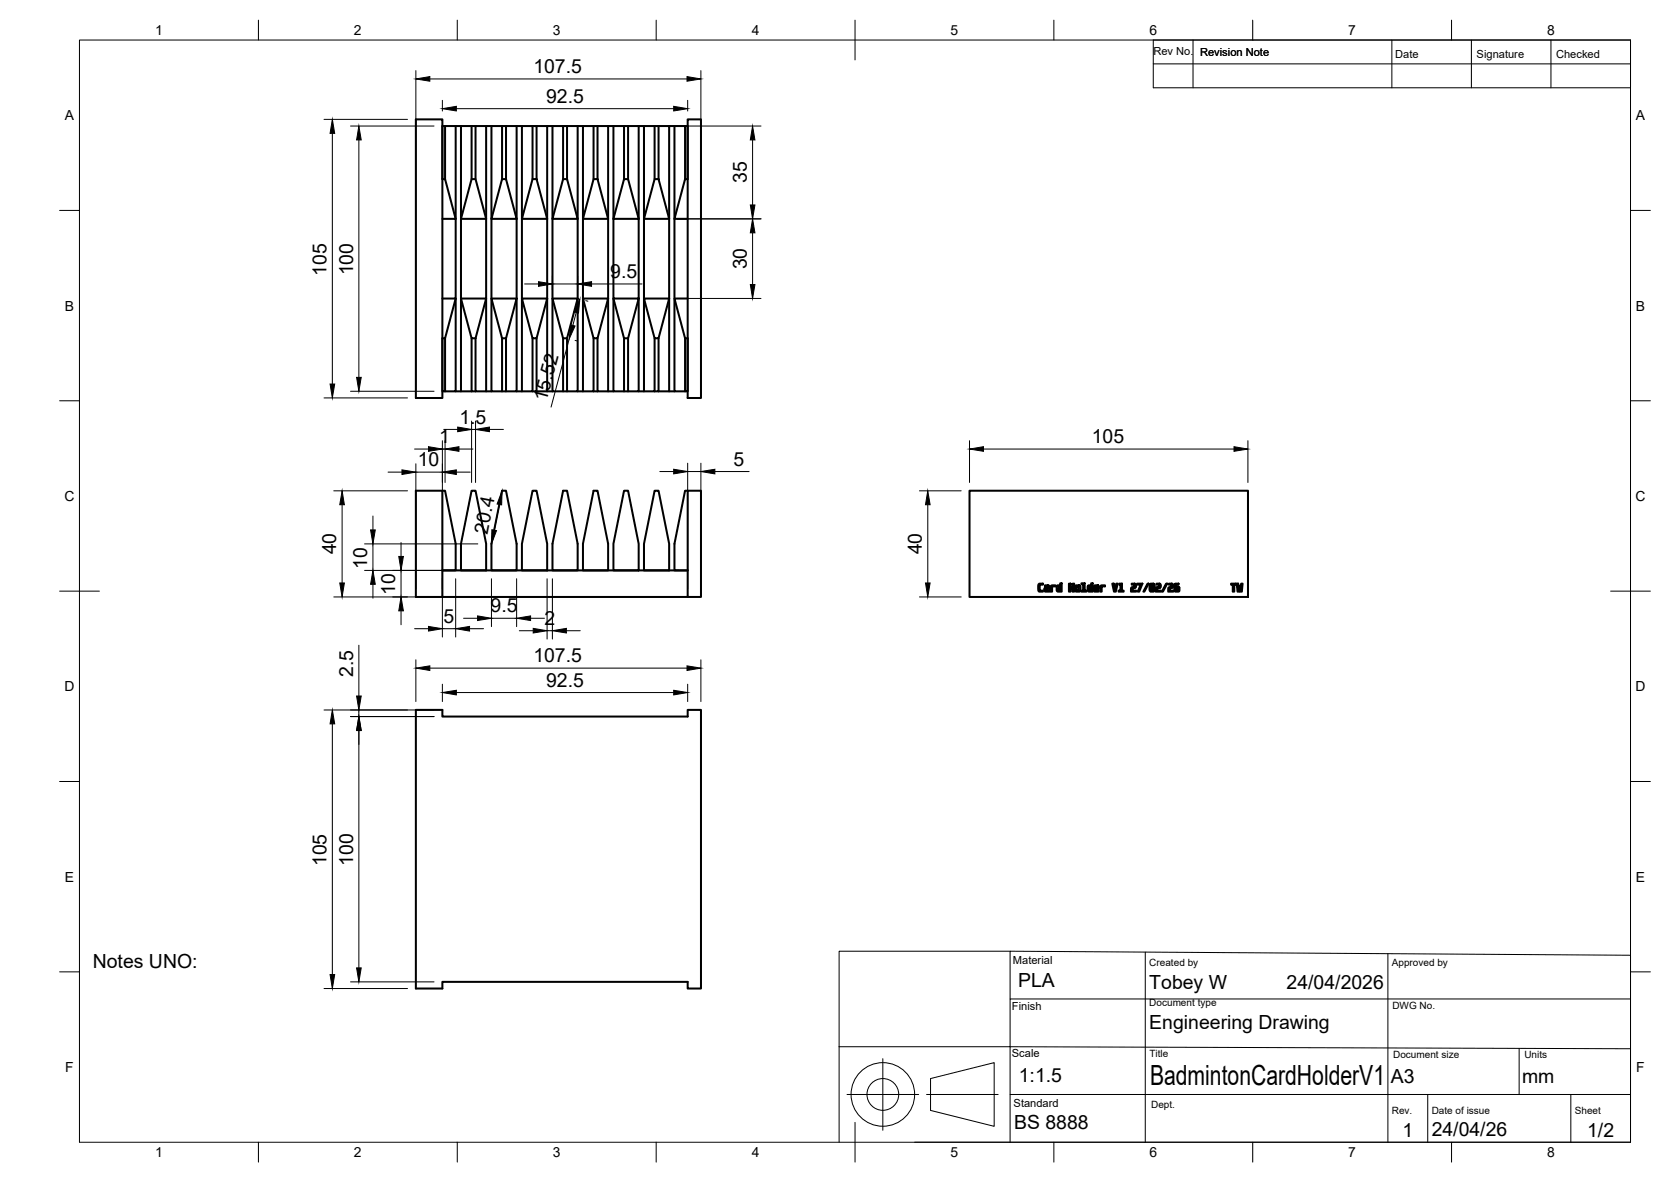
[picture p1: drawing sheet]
<svg xmlns="http://www.w3.org/2000/svg" width="420mm" height="297mm" viewBox="0 0 420 297" stroke-linecap="round" stroke-linejoin="round" font-family="sans-serif">
<!-- layer: Visible -->
<g fill="none" stroke="#000" stroke-width=".51">
<path d="M104.6 30h6.6v70h-6.6zM111.2 31.7h3.4v23.3l-2.7-10h-.7zM111.9 31.7v13.3M114.6 31.7h1.3M115.9 31.7v23.3l2.7-10h1l2.6 10v-23.3h-2.6v13.3M115.9 31.7h2.7v13.3M118.6 31.7h1M122.2 31.7h1.4M126.2 31.7h3.7M127.2 31.7v13.3M129.9 31.7h1.3M129.9 31.7v43.3"/>
<path d="M133.9 31.7h1v13.3M134.9 31.7h2.7v43.3M137.6 31.7h1.3M141.6 31.7h3.6M142.6 31.7v13.3M145.2 31.7h1.4M145.2 31.7v43.3M149.2 31.7h3.7M150.2 31.7v13.3M152.9 31.7h1.3M152.9 31.7v43.3M154.2 31.7v23.3l2.7-10h1l2.7 10v-23.3h-2.7v13.3"/>
<path d="M154.2 31.7h2.7v13.3M156.9 31.7h1M160.6 31.7h1.3M164.6 31.7h1v13.3M165.6 31.7h2.7v43.3M168.3 31.7h1.3M172.3 31.7h.6v13.3h-.6l-2.7 10h3.3M172.9 30h3.4v70h-3.4zM111.2 55h3.4v20h-3.4M115.9 55h6.3v20l-2.6 10v13.3h2.6v-23.3h-6.3zM126.2 45h1l2.7 10h-6.3zM126.2 45v-13.3h-2.6v66.6h2.6v-13.3"/>
<path d="M133.9 45h1l2.7 10h-6.4zM133.9 45v-13.3h-2.7v66.6h2.7v-13.3M141.6 45h1l2.6 10h-6.3zM141.6 45v-13.3h-2.7v66.6h2.7v-13.3M149.2 45h1l2.7 10h-6.3zM149.2 45v-13.3h-2.6v66.6h2.6v-13.3M154.2 55h6.4v20l-2.7 10v13.3h2.7v-23.3h-6.4zM164.6 45h1l2.7 10h-6.4zM164.6 45v-13.3h-2.7v66.6h2.7v-13.3M172.3 45v-13.3h-2.7v66.6h2.7v-13.3M123.6 75h6.3l-2.7 10h-1zM129.9 75v23.3h-2.7v-13.3"/>
<path d="M131.2 75h6.4l-2.7 10h-1zM137.6 75v23.3h-2.7M138.9 75h6.3l-2.6 10h-1zM145.2 75v23.3h-2.6v-13.3M146.6 75h6.3l-2.7 10h-1zM152.9 75v23.3h-2.7v-13.3M161.9 75h6.4l-2.7 10h-1zM168.3 75v23.3h-2.7M172.9 75h-3.3l2.7 10h.6v13.3h-.6M111.9 85v13.3h2.7v-23.3l-2.7 10h-.7v13.3h.7M114.6 98.3h1.3M118.6 85v13.3h1"/>
<path d="M119.6 85h-1l-2.7-10v23.3h2.7M122.2 98.3h1.4M126.2 98.3h1M129.9 98.3h1.3M134.9 85v13.3h-1M137.6 98.3h1.3M141.6 98.3h1M145.2 98.3h1.4M149.2 98.3h1M152.9 98.3h1.3M156.9 85v13.3h1M157.9 85h-1l-2.7-10v23.3h2.7"/>
<path d="M160.6 98.3h1.3M165.6 85v13.3h-1M168.3 98.3h1.3M104.6 123.3h6.6v26.7h-6.6zM111.2 123.3h.7l2.7 13.4v6.6h-3.4h61.7h-3.3v-6.6l2.7-13.4h.6M118.6 123.3h1l2.6 13.4v6.6h-6.3v-6.6zM126.2 123.3h1l2.7 13.4v6.6h-6.3v-6.6zM133.9 123.3h1l2.7 13.4v6.6h-6.4v-6.6zM141.6 123.3h1l2.6 13.4v6.6h-6.3v-6.6zM149.2 123.3h1l2.7 13.4v6.6h-6.3v-6.6zM156.9 123.3h1l2.7 13.4v6.6h-6.4v-6.6zM164.6 123.3h1l2.7 13.4v6.6h-6.4v-6.6z"/>
<path d="M172.9 123.3h3.4v26.7h-3.4zM243.8 123.3h70v26.7h-70zM111.2 150h61.7M261.2 146.8l1-.1v.2h-.6l-.2 .2 .1 1.3h.7v.3l-1-.1-.2-.4zM262.7 147.1l1.1 .1 .1 1.5-1.3-.2 .1-.7 .8-.1-.1-.4h-.7zM262.9 148l.6-.1v.5h-.5zM264.3 147.2l1.1-.1v.2l-.8 .1-.1 1.3h-.3zM265.8 147.2l.8-.1v-.5h.4v2.1h-1l-.3-.2zM266.1 147.4l.5-.1v1.1h-.5zM268.8 146.7h.4v.9h.5v-.9h.4v2h-.4v-.9h-.5v.9h-.4zM270.4 147.2h1.2l.1 1.1-.2 .3-.9 .1-.2-.2zM270.7 147.4l.6 .1-.1 .9h-.5z"/>
<path d="M271.9 146.6h.8v1.8h.5v.3h-1.3v-.3h.5v-1.6h-.5zM273.6 147.2l.8-.1v-.5h.3v2.1h-.9l-.3-.2zM273.9 147.4l.5-.1v1.1h-.5zM275.1 147.2h1.1v.7l-.8 .1 .1 .4h.7v.3h-.9l-.2-.2zM275.4 147.4l.5-.1v.5h-.5zM276.7 147.3l1.1-.2v.2l-.8 .1v1.3h-.4zM279.7 146.7h.4l.2 1.6 .4-1.6h.3l-.4 2h-.5zM281.4 146.7h.7v1.7h.4v.3h-1.2v-.3h.4v-1.5h-.3zM284.6 146.7h.7l.3 .2v.7l-.2 .2-.6 .1v.5h.9v.3h-1.3l.1-1 .8-.3-.1-.5h-.6zM285.9 146.7h1.4l-.9 2h-.3l.7-1.8h-.9zM288.5 146.7h.3l-1.1 2h-.2zM289.2 146.8l.8-.1 .3 .2v1.4l-.2 .4h-.7l-.3-.3z"/>
<path d="M289.4 147l.4-.1-.4 1.3zM290 147.2v1.1l-.4 .1zM290.8 146.7h.7l.3 .2v.7l-.2 .2h-.6v.6h.9v.3h-1.3l.1-1.1 .7-.1 .1-.2-.1-.4h-.6zM293.2 146.7h.3l-1.1 2h-.3zM293.9 146.7h.8l.2 .2v.7l-.8 .2v.6h.9v.3h-1.3l.1-1.1 .8-.3-.1-.4h-.6zM295.3 146.8l1-.1v.2l-.6 .1v.5l.8 .1-.1 1-.8 .1-.3-.2zM295.7 147.7h.5v.7h-.5zM309.5 146.7h1.3v.2h-.5v1.8h-.3v-1.8h-.5zM311 146.7h.3l.1 1.6 .2-1.1h.2l.2 1.1 .1-1.6h.3l-.1 2h-.5l-.1-.8-.1 .8h-.4zM104.6 178.4h6.6v1.7h61.7v-1.7h3.4v70h-3.4v-1.7h-61.7v1.7h-6.6z"/>
</g>
<!-- layer: Border -->
<g fill="none" stroke="#000" stroke-width=".25">
<path d="M20 10.1h390v276.9h-390zM65 5.1v5M115 5.1v5M165 5.1v5M215 5.1v10M265 5.1v5M315 5.1v5M365 5.1v5M15 52.9h5M410 52.9h5M15 100.7h5M410 100.7h5"/>
<path d="M15 148.6h10M405 148.6h10M15 196.4h5M410 196.4h5M15 244.2h5M410 244.2h5M65 287v5M115 287v5M165 287v5M215 282.1v9.9M265 287v5M315 287v5"/>
<path d="M365 287v5"/>
</g>
<!-- layer: TitleBlock -->
<g fill="none" stroke="#000" stroke-width=".25">
<path d="M290 10.1h120v12h-120zM290 16.1h120M300 10.1v12M350 10.1v12M370 10.1v12M390 10.1v12M254 239h-43v24M288 239.3v47.7M349 239.7v47.3M254 251v-12l156 1.1v46.9h-180M410 251h-156v12h-43M211 263v24"/>
<path d="M213 275h18M222 266.1v17.9M233 275h18M234 271l16-4v16l-16-4zM359 275v12M382 263.5v11.5M395 275v12M410 275h-156v12M410 263.6l-156-.6v12"/>
<circle cx="222" cy="275" r="8"/>
<circle cx="222" cy="275" r="4"/>
</g>
<!-- layer: FD_Dimensions -->
<g fill="none" stroke="#000" stroke-width=".25">
<path d="M104.6 17.7v80.2M108.1 19.8h64.6M176.2 17.7v80.2M81.5 30h21M83.6 33.5v63M88.1 31.7h21M90.2 35.2v59.6M111.2 25.2v2.7M114.7 27.3h54.7M170.3 31.7h21M172.9 25.2v2.7M189.2 35.2v16.3"/>
<path d="M170.3 55h21M189.2 58.5v13M131.9 71.4h3.5M138.9 69.3v3.6M138.9 71.4h6.3M144.9 78.5l-.9 3.3M145.2 69.3v3.6M147.3 75.6l.5 .1M148.7 71.4h12.7M170.3 75h21M81.5 100h21M88.1 98.3h21"/>
<path d="M143.1 85.2l-4.5 17.1M144.6 85.5l.6 .2M97.6 118.6h3.5M104.2 112.8h3.5M104.6 116.6v31.3M104.6 118.6h6.6M111.2 110.8v49.3M111.2 112.8h.7M111.6 107.9h3.5M111.9 110.8v10.4M114.7 118.6h3.5M115.4 112.8h3.5"/>
<path d="M118.6 105.8v15.4M118.6 107.9h1M119.6 105.8v15.4M123.1 107.9h3.5M165.9 118.5h3.5M172.9 116.4v31.5M172.9 118.5h3.3M176.2 116.4v31.5M179.7 118.5h8.7M243.8 110.8v10.4M247.3 112.8h63M313.8 110.8v10.4"/>
<path d="M83.9 123.3h18.6M86 126.8v19.7M91.7 136.7h28.4M93.8 129.7v3.5M93.8 136.7v6.6M100.8 136.3v3.5M125.6 126.8l-1.3 6.5M231.2 123.3h10.5M233.3 126.8v19.7M83.9 150h86.9M91.7 143.3h79.1M93.8 146.8v3.5"/>
<path d="M100.8 143.3v6.7M100.8 153.5v3.5M104.2 158h3.5M111.2 158h3.4M114.6 145.4v14.7M116.6 155.4h3.5M118.1 158h3.5M123.6 145.4v12.1M123.6 155.4h6.3M129.9 145.4v12.1M130.6 158.5h3.5M133.4 155.4h3.5"/>
<path d="M137.6 145.4v15.2M137.6 158.5h1.3M138.9 145.4v15.2M142.4 158.5h3.5M231.2 150h10.5M81.5 178.4h27.6M90.2 162.1v12.8M90.2 178.4v1.7M104.6 165.8v10.5M108.1 167.9h64.6M111.2 171.9v4.4M114.7 174h54.7"/>
<path d="M172.9 171.9v4.4M176.2 165.8v10.5M83.6 181.9v63M88.1 180.1h21M90.2 183.6v59.6M81.5 248.4h21M88.1 246.7h21"/>
</g>
<g fill="#000" stroke="#000" stroke-width=".25">
<path d="M104.6 19.8l3.5-.6v1.2zM172.7 19.2l3.5 .6-3.5 .6zM83.6 30l.6 3.5h-1.2zM90.2 31.7l.6 3.5h-1.1zM111.2 27.3l3.5-.6v1.2zM169.4 26.7l3.5 .6-3.5 .6zM189.2 31.7l.6 3.5h-1.1zM189.2 55l.6 3.5h-1.1zM188.7 51.5h1.1l-.6 3.5zM135.4 70.8l3.5 .6-3.5 .6zM145.8 75.1l-.3 3.6-1.2-.3zM145.2 71.4l3.5-.6v1.2z"/>
<path d="M188.7 71.5h1.1l-.6 3.5zM83 96.5h1.2l-.6 3.5zM89.7 94.8h1.1l-.6 3.5zM143.5 81.6l1.1 .3-1.5 3.3zM101.1 118.1l3.5 .5-3.5 .6zM107.7 112.3l3.5 .5-3.5 .6zM111.2 118.6l3.5-.5v1.1zM115.1 107.3l3.5 .6-3.5 .6zM111.9 112.8l3.5-.5v1.1zM119.6 107.9l3.5-.6v1.2zM169.4 117.9l3.5 .6-3.5 .6zM176.2 118.5l3.5-.6v1.2z"/>
<path d="M243.8 112.8l3.5-.5v1.1zM310.3 112.3l3.5 .5-3.5 .6zM86 123.3l.6 3.5h-1.2zM93.2 133.2h1.2l-.6 3.5zM100.3 139.8h1.1l-.6 3.5zM123.7 133.1l1.1 .3-1.2 3.3zM126.2 123.3l-.1 3.6-1.1-.2zM233.3 123.3l.6 3.5h-1.2zM85.4 146.5h1.2l-.6 3.5zM93.8 143.3l.6 3.5h-1.2zM100.8 150l.6 3.5h-1.1zM107.7 157.4l3.5 .6-3.5 .6z"/>
<path d="M114.6 158l3.5-.6v1.2zM120.1 154.8l3.5 .6-3.5 .5zM129.9 155.4l3.5-.6v1.1zM134.1 157.9l3.5 .6-3.5 .6zM138.9 158.5l3.5-.6v1.2zM232.7 146.5h1.2l-.6 3.5zM89.7 174.9h1.1l-.6 3.5zM104.6 167.9l3.5-.6v1.2zM111.2 174l3.5-.5v1.1zM169.4 173.5l3.5 .5-3.5 .6zM172.7 167.3l3.5 .6-3.5 .6zM83.6 178.4l.6 3.5h-1.2z"/>
<path d="M90.2 180.1l.6 3.5h-1.1zM83 244.9h1.2l-.6 3.5zM89.7 243.2h1.1l-.6 3.5z"/>
</g>
<text font-size="7" x="289.2" y="272.6">BadmintonCardHolderV1</text>
<g font-size="4.9">
<text x="134.1" y="18.4">107.5</text>
<text x="137.3" y="25.9">92.5</text>
<text x="187.8" y="46.1" transform="rotate(-90 187.8 46.1)">35</text>
<text x="82.1" y="69.2" transform="rotate(-90 82.1 69.2)">105</text>
<text x="88.8" y="69.2" transform="rotate(-90 88.8 69.2)">100</text>
<text x="153.4" y="69.9">9.5</text>
<text x="187.8" y="67.7" transform="rotate(-90 187.8 67.7)">30</text>
<text x="137.4" y="101.1" transform="rotate(-75 137.4 101.1)">15.52</text>
<text x="115.5" y="106.5">1.5</text>
<text x="110.4" y="111.4">1</text>
<text x="274.5" y="111.4">105</text>
<text x="105" y="117.2">10</text>
<text x="184.4" y="117.1">5</text>
<text x="122.6" y="134.4" transform="rotate(-79 122.6 134.4)">20.4</text>
<text x="84.6" y="139.3" transform="rotate(-90 84.6 139.3)">40</text>
<text x="92.3" y="142.9" transform="rotate(-90 92.3 142.9)">10</text>
<text x="231.8" y="139.3" transform="rotate(-90 231.8 139.3)">40</text>
<text x="99.4" y="149.5" transform="rotate(-90 99.4 149.5)">10</text>
<text x="123.3" y="153.9">9.5</text>
<text x="111.5" y="156.5">5</text>
<text x="136.9" y="157.1">2</text>
<text x="134.1" y="166.5">107.5</text>
<text x="88.8" y="170.1" transform="rotate(-90 88.8 170.1)">2.5</text>
<text x="137.3" y="172.6">92.5</text>
<text x="82.1" y="217.7" transform="rotate(-90 82.1 217.7)">105</text>
<text x="88.8" y="217.6" transform="rotate(-90 88.8 217.6)">100</text>
<text x="23.3" y="243.3">Notes UNO:</text>
<text x="256" y="248.1">PLA</text>
<text x="289" y="248.5">Tobey W</text>
<text x="323.5" y="248.5">24/04/2026</text>
<text x="289" y="258.6">Engineering Drawing</text>
<text x="256.2" y="271.9">1:1.5</text>
<text x="349.7" y="272.1">A3</text>
<text x="382.7" y="272.1">mm</text>
<text x="255" y="283.6">BS 8888</text>
<text x="352.6" y="285.7">1</text>
<text x="360" y="285.5">24/04/26</text>
<text x="399.1" y="285.7">1/2</text>
</g>
<g font-size="3.5">
<text x="39" y="8.8">1</text>
<text x="89" y="8.8">2</text>
<text x="139" y="8.8">3</text>
<text x="189" y="8.8">4</text>
<text x="239" y="8.8">5</text>
<text x="289" y="8.8">6</text>
<text x="339" y="8.8">7</text>
<text x="389" y="8.8">8</text>
<text x="16.3" y="30.2">A</text>
<text x="411.3" y="30.2">A</text>
<text x="16.3" y="78">B</text>
<text x="411.3" y="78">B</text>
<text x="16.2" y="125.9">C</text>
<text x="411.2" y="125.9">C</text>
<text x="16.2" y="173.7">D</text>
<text x="411.2" y="173.7">D</text>
<text x="16.3" y="221.6">E</text>
<text x="411.3" y="221.6">E</text>
<text x="16.4" y="269.4">F</text>
<text x="411.4" y="269.4">F</text>
<text x="39" y="290.8">1</text>
<text x="89" y="290.8">2</text>
<text x="139" y="290.8">3</text>
<text x="189" y="290.8">4</text>
<text x="239" y="290.8">5</text>
<text x="289" y="290.8">6</text>
<text x="339" y="290.8">7</text>
<text x="389" y="290.8">8</text>
</g>
<g font-size="2.8">
<text x="290" y="13.9">Rev No.</text>
<text x="301.8" y="14.1">Revision Note</text>
<text x="350.8" y="14.5">Date</text>
<text x="371.3" y="14.5">Signature</text>
<text x="391.3" y="14.5">Checked</text>
<text x="254.7" y="242.3">Material</text>
<text x="254.4" y="253.9">Finish</text>
<text x="254.4" y="265.7">Scale</text>
<text x="254.9" y="278.1">Standard</text>
</g>
<g font-size="2.5">
<text x="289" y="242.9">Created by</text>
<text x="350" y="242.9">Approved by</text>
<text x="289" y="252.8">Document type</text>
<text x="350.1" y="253.6">DWG No.</text>
<text x="289" y="265.6">Title</text>
<text x="350.3" y="266">Document size</text>
<text x="383.3" y="266">Units</text>
<text x="289.5" y="278.5">Dept.</text>
<text x="350" y="279.9">Rev.</text>
<text x="360" y="279.9">Date of issue</text>
<text x="396" y="279.9">Sheet</text>
</g>
</svg>
